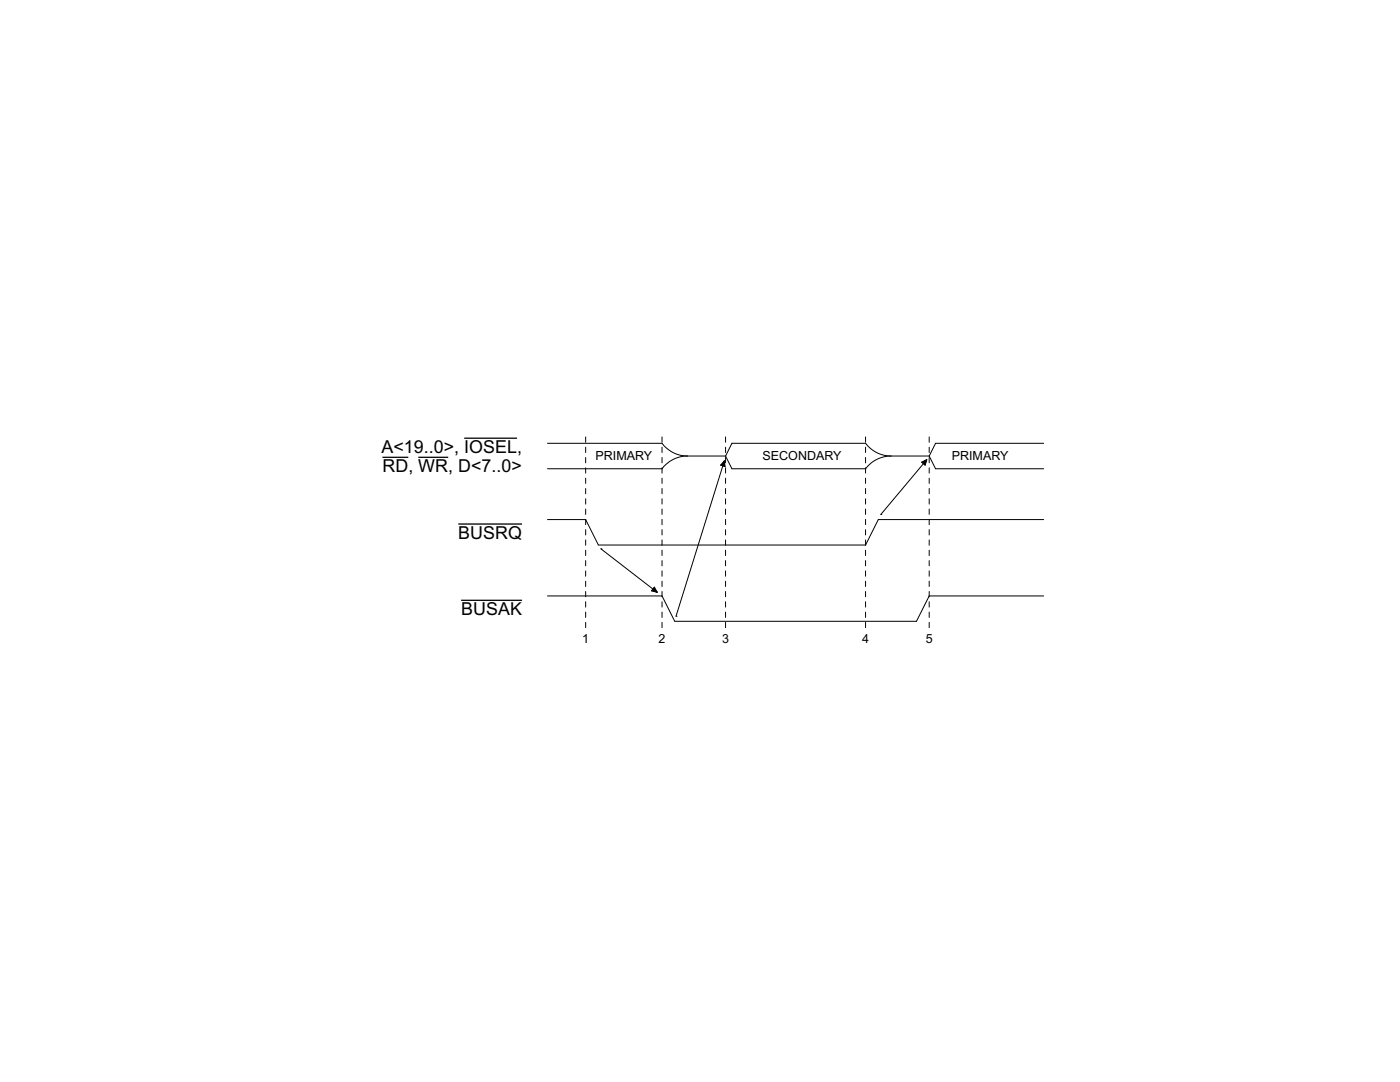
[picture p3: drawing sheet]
<svg xmlns="http://www.w3.org/2000/svg" width="279mm" height="216mm" viewBox="0 0 279 216" stroke-linecap="round" stroke-linejoin="round" font-family="sans-serif">
<path d="M76.3 91.2h5.2M83.5 91.2h6M92.6 87.4h10.6M91.5 104.6h12.7M92 119.8h12.2" fill="none" stroke="#000" stroke-width=".25"/>
<g fill="none" stroke="#000" stroke-width=".2">
<path d="M109.3 88.5h22.8a6.3 6.3 0 0 0 5.1 2.5M116.9 87.2v1M116.9 89.2v1.1M116.9 91.3v1.1M116.9 93.3v1.1M116.9 95.4v1.1M116.9 97.5v1M116.9 99.5v1.1M132.1 87.2v1M132.1 89.2v1.1M132.1 91.3v1.1M132.1 93.3v1.1"/>
<path d="M132.1 95.4v1.1M132.1 97.5v1M132.1 99.5v1.1M137.2 91a6.3 6.3 0 0 0-5.1 2.5h-22.8M137.2 91h7.6M144.5 92l-9.6 31M144.5 92l.2 1.1-.9-.3zM144.5 92l-.4 .9M144.5 92l-.1 1M144.5 92l-.5 .9M144.5 92v1M144.5 92l-.6 .8"/>
<path d="M144.5 92l.1 1.1M144.8 91l1.3-2.5h26.6a6.3 6.3 0 0 0 5.1 2.5M144.8 91l1.3 2.5h26.6a6.3 6.3 0 0 1 5.1-2.5M144.8 87.2v1M144.8 89.2v1.1M144.8 91.3v1.1M144.8 93.3v1.1M144.8 95.4v1.1M144.8 97.5v1M144.8 99.5v1.1M172.7 87.2v1M172.7 89.2v1.1"/>
<path d="M172.7 91.3v1.1M172.7 93.3v1.1M172.7 95.4v1.1M172.7 97.5v1M172.7 99.5v1.1M177.8 91h7.6M183.9 92.2l1-.4-.3 1zM184.9 91.8l-9.1 10.9M184.9 91.8l-.7 .6M184.9 91.8l-.5 .8M184.9 91.8l-.8 .6M184.9 91.8l-.4 .9"/>
<path d="M184.9 91.8l-.9 .5M184.9 91.8l-.3 1M185.4 87.2v1M185.4 89.2v1.1M185.4 91.3v1.1M185.4 93.3v1.1M185.4 95.4v1.1M185.4 97.5v1M185.4 99.5v1.1M185.4 91l1.3 2.5h21.6M208.3 88.5h-21.6l-1.3 2.5M109.3 103.7h7.6l2.5 5.1h53.3l2.6-5.1h33"/>
<path d="M109.3 118.9h22.8l2.6 5.1h48.2l2.5-5.1h22.9M116.9 101.6v1M116.9 103.6v1.1M116.9 105.7v1M116.9 107.7v1.1M116.9 109.8v1M116.9 111.9v1M116.9 113.9v1.1M116.9 116v1M116.9 118v1.1M119.9 109.5h.1M119.9 109.5l11.2 8.7"/>
<path d="M130.1 117.8l1 .4M130.2 117.7l.9 .5M130.2 117.6l.9 .6M130.4 117.4l.7 .8M130.5 117.3l.6 .9M130.6 117.2l.5 1M130.6 117.2l.5 1-1.1-.3zM132.1 101.6v1M132.1 103.6v1.1M132.1 105.7v1M132.1 107.7v1.1M132.1 109.8v1"/>
<path d="M132.1 111.9v1M132.1 113.9v1.1M132.1 116v1M132.1 118v1.1M144.8 101.6v1M144.8 103.6v1.1M144.8 105.7v1M144.8 107.7v1.1M144.8 109.8v1M144.8 111.9v1M144.8 113.9v1.1M144.8 116v1"/>
<path d="M144.8 118v1.1M172.7 101.6v1M172.7 103.6v1.1M172.7 105.7v1M172.7 107.7v1.1M172.7 109.8v1M172.7 111.9v1M172.7 113.9v1.1M172.7 116v1M172.7 118v1.1M175.8 102.7h.1M185.4 101.6v1"/>
<path d="M185.4 103.6v1.1M185.4 105.7v1M185.4 107.7v1.1M185.4 109.8v1M185.4 111.9v1M185.4 113.9v1.1M185.4 116v1M185.4 118v1.1M116.9 120.1v1M116.9 122.1v1.1M116.9 124.2v1M132.1 120.1v1"/>
<path d="M132.1 122.1v1.1M132.1 124.2v1M134.9 123h.1M144.8 120.1v1M144.8 122.1v1.1M144.8 124.2v1M172.7 120.1v1M172.7 122.1v1.1M172.7 124.2v1M185.4 120.1v1M185.4 122.1v1.1M185.4 124.2v1"/>
</g>
<g font-size="4">
<text x="76.1" y="90.4">A&lt;19..0&gt;, IOSEL,</text>
<text x="76.3" y="94.2">RD, WR, D&lt;7..0&gt;</text>
<text x="91.5" y="107.5">BUSRQ</text>
<text x="92" y="122.7">BUSAK</text>
</g>
<g font-size="2.8">
<text x="118.8" y="91.9">PRIMARY</text>
<text x="152.2" y="91.9">SECONDARY</text>
<text x="189.9" y="91.9">PRIMARY</text>
<text x="116.2" y="128.3">1</text>
<text x="131.4" y="128.3">2</text>
<text x="144.1" y="128.3">3</text>
<text x="172" y="128.3">4</text>
<text x="184.7" y="128.3">5</text>
</g>
</svg>
